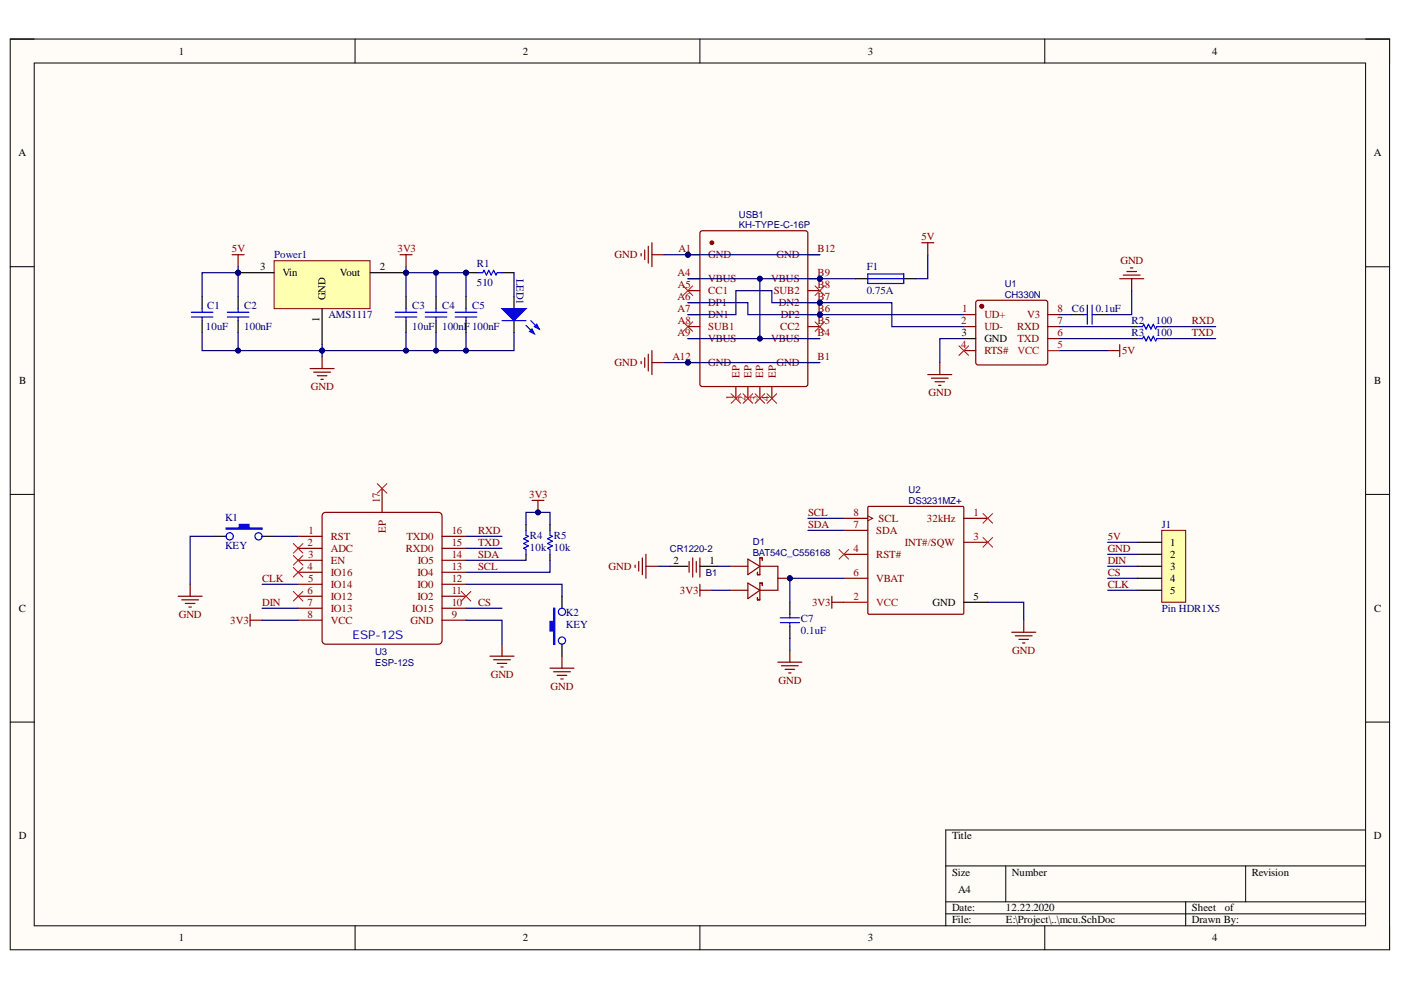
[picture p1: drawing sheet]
# Altium project clock_mcu.PrjPcb
1 sheet, 24 parts. Net scope: global (net labels, ports and power ports of the same name join across sheets).
Board file: mcu.PcbDoc

## Sheet mcu.SchDoc
size A4

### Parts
B1  CR1220-2  [CR1220]
C1  10uF  [0805c]
C2  100nF  [0603C]
C3  10uF  [0805C]
C4  100nF  [0603C]
C5  100nF  [0603C]
C6  0.1uF  [0603C]
C7  0.1uF  [0603C]
D1  BAT54C_C556168  [BAT54C]
F1  0.75A  [1206]
J1  Pin HDR1X5  [Pin HDR1X5/2mm-W]
K1  KEY  [DIP-3X6X5_C]
K2  KEY  [DIP-3X6X5_C]
LED1  LED_RED  [0603LED_R]  (value not drawn)
Power1  AMS1117  [SOT223]
R1  510  [0603R]
R2  100  [0603R]
R3  100  [0603R]
R4  10k  [0603R]
R5  10k  [0603R]
U1  CH330N  [CH340N]
U2  DS3231MZ+  [DS3231MZ+]
U3  ESP-12S  [ESP-12S]
USB1  KH-TYPE-C-16P  [Type-c]

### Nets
3V3: C3.2 C4.2 C5.2 D1.2(+) Power1.2(Vout) R1.1 R4.2 R5.2 U2.2(VCC) U3.8(VCC)
5V: C1.2 C2.2 F1.2 J1.1 Power1.3(Vin) U1.5(VCC)
GND: B1.2 C1.1 C2.1 C3.1 C4.1 C5.1 C6.2 C7.1 J1.2 K1.1 K2.1 LED1.2 Power1.1(GND) U1.3(GND) U2.5(GND) U3.9(GND) USB1.A1(GND) USB1.A12(GND) USB1.B1(GND) USB1.B12(GND)
CLK: J1.5 U3.5(IO14)
CS: J1.4 U3.10(IO15)
DIN: J1.3 U3.7(IO13)
RXD: R2.2 U3.16(TXD0)
SCL: R5.1 U2.8(SCL) U3.13(IO4)
SDA: R4.1 U2.7(SDA) U3.14(IO5)
TXD: R3.2 U3.15(RXD0)
NetB1_1: B1.1 D1.1(+)
NetC6_1: C6.1 U1.8(V3)
NetC7_2: C7.2 D1.3(-) U2.6(VBAT)
NetF1_1: F1.1 USB1.A4(VBUS) USB1.A9(VBUS) USB1.B4(VBUS) USB1.B9(VBUS)
NetK1_3: K1.3 U3.1(RST)
NetK2_3: K2.3 U3.12(IO0)
NetLED1_1: LED1.1 R1.2
NetR2_1: R2.1 U1.7(RXD)
NetR3_1: R3.1 U1.6(TXD)
NetU1_1: U1.1(UD+) USB1.A6(DP1) USB1.B6(DP2)
NetU1_2: U1.2(UD-) USB1.A7(DN1) USB1.B7(DN2)

Not connected (* = marked no-connect by the designer): U1 4(RTS#)*; U2 1(32kHz)* 3(INT#/SQW)* 4(RST#)*; U3 2(ADC)* 3(EN)* 4(IO16)* 6(IO12)* 11(IO2)* 17(EP)*; USB1 1(EP)* 2(EP)* 3(EP)* 4(EP)* A5(CC1)* A8(SUB1)* B5(CC2)* B8(SUB2)*
